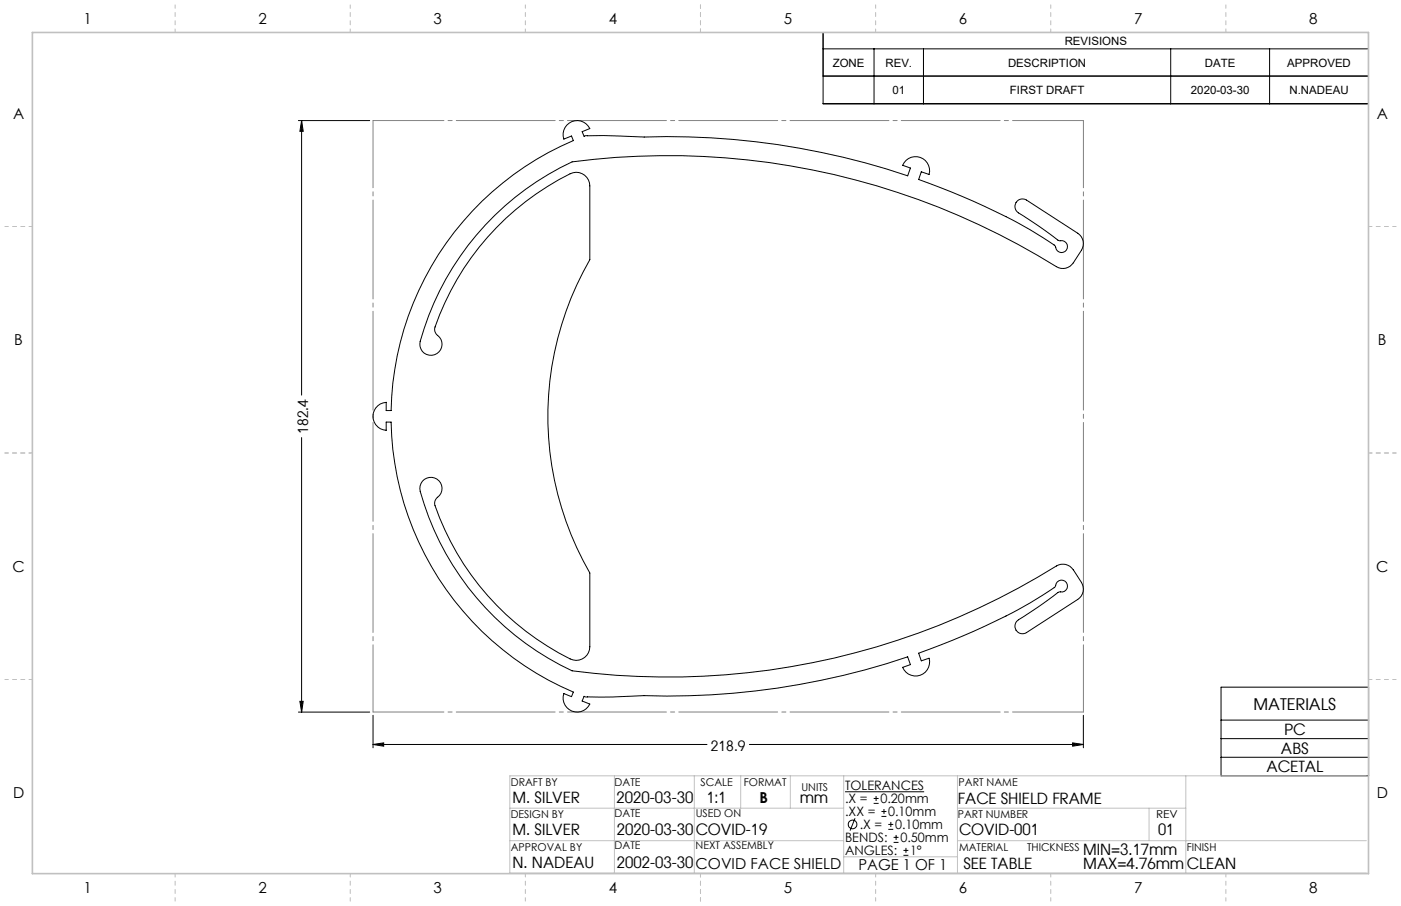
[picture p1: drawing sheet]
<svg xmlns="http://www.w3.org/2000/svg" width="432mm" height="279mm" viewBox="0 0 432 279" stroke-linecap="round" stroke-linejoin="round" font-family="sans-serif">
<g fill="none" stroke="#000" stroke-width=".31">
<path d="M253.7 15.1h168.1M253.7 10h168.1v22h-168.1zM269.4 15.1v16.9M284.6 15.1v16.9M360.8 15.1v16.9M391.3 15.1v16.9M92 37.2h21.9M93 37.2l.5 3.3h-1.1zM93 37.2v84.6M421.8 23.5h-168.1M148.6 62.1a92.5 92.5 0 0 1 28.1-18.7l-.6-1.5-2.3 1a4.3 4.3 0 0 1 2.5-5.4 4.3 4.3 0 0 1 5.5 2.2l-2.4 .9 .6 1.5 .6-.3h5.3l12.6 .5 6.9-.2a230.8 230.8 0 0 1 74.4 12.1l.8-2.4-2.4-.8a4.3 4.3 0 0 1 5.4-2.5 4.3 4.3 0 0 1 2.7 5.3l-2.3-.8-.9 2.4a179.4 179.4 0 0 1 41.9 20.2l.3 .4a1.9 1.9 0 0 0 2.1 1.9 1.9 1.9 0 0 0 1.6-2.4 1.9 1.9 0 0 0-2.6-1.3l-6.3-4.5-6.2-4a2.33 2.33 0 0 1-.7-3.3 2.33 2.33 0 0 1 3.2-.7l16.3 10.7a3.8 3.8 0 0 1 .6 4.8l-3 4.4a3.7 3.7 0 0 1-4.7 .6 226.1 226.1 0 0 0-149.3-32.3 86.2 86.2 0 0 0-46.9 56.2 3.4 3.4 0 0 0 5.1 3 3.4 3.4 0 0 0 .1-5.9l-.5-.9-.1-1.1a82.6 82.6 0 0 1 42.6-47.9 4.2 4.2 0 0 1 5.2 4v22.8l-2.1 3.8a96.6 96.6 0 0 0 2.1 92.8l-.1 23.7a4.2 4.2 0 0 1-6 2.8 82.7 82.7 0 0 1-41.8-48l.5-1.3a3.6 3.6 0 0 0 1.8-3.4 3.6 3.6 0 0 0-2.3-3.1 3.4 3.4 0 0 0-4.4 4.1 86.8 86.8 0 0 0 46.8 55.4 226.7 226.7 0 0 0 149.9-32.7 3.8 3.8 0 0 1 4.6 1.5l2.8 4.6a3.7 3.7 0 0 1-1.4 4.6l-16.2 10.4a2.34 2.34 0 0 1-2.9-1.1 2.34 2.34 0 0 1 .8-3.1l6.2-4 6.3-4.5a1.85 1.85 0 0 0 2.4-1 1.85 1.85 0 0 0-.8-2.4 1.85 1.85 0 0 0-2.5 .7l-.2 .9a124.3 124.3 0 0 1-25.2 13.9l-6.7 2.8-10.3 3.9 .9 2.4 2.3-.8 .2 .9a4.3 4.3 0 0 1-3.3 4.5 4.3 4.3 0 0 1-5-2.6l2.4-.8-.8-2.4a230.1 230.1 0 0 1-81.3 11.9l-9.8 .4h-8.1l-.6-.2-.6 1.5 2.4 .9-.5 .8a4.3 4.3 0 0 1-5.5 1.2 4.3 4.3 0 0 1-2-5.2l2.3 .9 .6-1.4a92.4 92.4 0 0 1-56.2-83.2h-1.5v2.5a4.3 4.3 0 0 1-4-4.3 4.3 4.3 0 0 1 4-4.3v2.5h1.5a92.6 92.6 0 0 1 28.1-64.5zM93 134.9v84.7"/>
<path d="M92 219.6h21.9M92.4 216.3h1.1l-.5 3.3zM376.3 211.9h45.5v27.4h-45.5zM115 229.6l3.3-.5v1zM115 220.6v10M115 229.6h102.9M231 229.6h102.9M330.6 229.1l3.3 .5-3.3 .5zM333.9 220.6v10M376.3 222.1h45.5M376.3 227.8h45.5M376.3 233.5h45.5"/>
<path d="M260.5 244.2h24.3M263.5 252.3l-1.5 3.9M269.3 247.8h1.5M269.3 246.2h1.5M270 245.5v1.5M271.7 251.8h1.5M271.7 250.3h1.5M272.5 249.5v1.5M273.8 255.8h1.5M273.8 254.2h1.5M274.6 253.5v1.5M275.4 259.8h1.5"/>
<path d="M275.4 258.2h1.5M276.2 257.5v1.5M278.4 263.8h1.6M278.4 262.3h1.6M279.2 261.5v1.5"/>
<circle cx="262.8" cy="254.2" r="1.33"/>
</g>
<g fill="none" stroke="#c0c0c0" stroke-width=".31">
<path d="M189.4 239.3v29.9M214 239.3v29.9M228.3 239.3v9.9M243.6 239.3v9.9M260 239.3v29.9M295.1 239.3v29.9M365.5 239.3v29.9M421.1 239.3h-264v29.9h264M157.1 259.3h102.9M157.1 249.2h102.9M295.1 259.3h126M295.1 249.2h70.4"/>
<path d="M354.2 249.2v10.1M260 264.2h35.1"/>
</g>
<path d="M10 10h411.8v259.4h-411.8z" fill="none" stroke="#c0c0c0" stroke-width=".5"/>
<g fill="none" stroke="#c0c0c0" stroke-width=".31" stroke-dasharray="6.3 1.3 1.3 1.3 1.3 1.3" stroke-dashoffset="5.3">
<path d="M54 10v-8.5M107.9 10v-8.5M161.9 10v-8.5M215.9 10v-8.5M215.9 1.5v8.5M269.9 10v-8.5M323.8 10v-8.5M377.8 10v-8.5M10 69.8h-8.5M421.8 69.8h8.5M1.5 139.7h8.5M10 139.7h-8.5"/>
<path d="M421.8 139.7h8.5M430.3 139.7h-8.5M10 209.5h-8.5M421.8 209.5h8.5M54 269.4v8.5M107.9 269.4v8.5M161.9 269.4v8.5M215.9 269.4v8.5M215.9 277.9v-8.5M269.9 269.4v8.5M323.8 269.4v8.5M377.8 269.4v8.5"/>
</g>
<path d="M115 37.2v182.4M333.9 37.2v182.4" fill="none" stroke="#808080" stroke-width=".31" stroke-dasharray="30.5 1.3 1.3 1.3" stroke-dashoffset="9.8"/>
<path d="M333.9 37.2h-218.9M333.9 219.6h-218.9" fill="none" stroke="#808080" stroke-width=".31" stroke-dasharray="30.5 1.3 1.3 1.3" stroke-dashoffset="8.6"/>
<g fill="#000">
<path d="M93 37.2l.5 3.3h-1.1zM92.4 216.3h1.1l-.5 3.3z"/>
<path d="M330.6 229.1l3.3 .5-3.3 .5zM115 229.6l3.3-.5v1z"/>
</g>
<text font-size="4.9" x="386.3" y="218.8">MATERIALS</text>
<g font-size="4.7">
<text x="25.7" y="7.4">1</text>
<text x="79.7" y="7.4">2</text>
<text x="133.6" y="7.4">3</text>
<text x="187.6" y="7.4">4</text>
<text x="241.6" y="7.4">5</text>
<text x="295.6" y="7.4">6</text>
<text x="349.5" y="7.4">7</text>
<text x="403.5" y="7.4">8</text>
<text x="4" y="36.6">A</text>
<text x="424.3" y="36.6">A</text>
<text x="4.4" y="106.4">B</text>
<text x="424.7" y="106.4">B</text>
<text x="3.9" y="176.3">C</text>
<text x="424.1" y="176.3">C</text>
<text x="395.8" y="226.7">PC</text>
<text x="394.8" y="232.4">ABS</text>
<text x="390.3" y="238.1">ACETAL</text>
<text x="4" y="246.1">D</text>
<text x="158" y="247.7">M. SILVER</text>
<text x="190" y="247.7">2020-03-30</text>
<text x="217.8" y="247.7">1:1</text>
<text x="234.1" y="247.7">B</text>
<text x="246.5" y="247.7">mm</text>
<text x="295.2" y="247.9">FACE SHIELD FRAME</text>
<text x="424.3" y="246.1">D</text>
<text x="158" y="257.6">M. SILVER</text>
<text x="190.1" y="257.6">2020-03-30</text>
<text x="214.4" y="257.6">COVID-19</text>
<text x="295.6" y="257.6">COVID-001</text>
<text x="356.9" y="257.6">01</text>
<text x="333.8" y="263.6">MIN=3.17mm</text>
<text x="158" y="267.8">N. NADEAU</text>
<text x="190.1" y="267.8">2002-03-30</text>
<text x="214.4" y="267.9">COVID FACE SHIELD</text>
<text x="264.6" y="268.2">PAGE 1 OF 1</text>
<text x="296.9" y="268.1">SEE TABLE</text>
<text x="333.8" y="268.1">MAX=4.76mm</text>
<text x="365.8" y="268.1">CLEAN</text>
<text x="25.7" y="275.3">1</text>
<text x="79.7" y="275.3">2</text>
<text x="133.6" y="275.3">3</text>
<text x="187.6" y="275.3">4</text>
<text x="241.6" y="275.3">5</text>
<text x="295.6" y="275.3">6</text>
<text x="349.5" y="275.3">7</text>
<text x="403.5" y="275.3">8</text>
</g>
<g font-size="4.3">
<text x="94.9" y="133.7" transform="rotate(-90 94.9 133.7)">182.4</text>
<text x="219.1" y="231.5">218.9</text>
</g>
<g font-size="4">
<text x="260.5" y="243.7">TOLERANCES</text>
<text x="260.5" y="247.7">.X =</text>
<text x="260.5" y="251.7">.XX =</text>
<text x="271.3" y="247.7">0.20mm</text>
<text x="273.7" y="251.7">0.10mm</text>
<text x="265" y="255.7">.X =</text>
<text x="275.9" y="255.7">0.10mm</text>
<text x="260.5" y="259.7">BENDS:</text>
<text x="260.5" y="263.7">ANGLES:</text>
<text x="277.5" y="259.7">0.50mm</text>
<text x="280.5" y="263.7">1°</text>
</g>
<g font-size="3.5">
<text x="328.2" y="13.8">REVISIONS</text>
<text x="256.7" y="20.6">ZONE</text>
<text x="272.9" y="20.6">REV.</text>
<text x="310.7" y="20.6">DESCRIPTION</text>
<text x="371.4" y="20.6">DATE</text>
<text x="396.8" y="20.6">APPROVED</text>
<text x="275.1" y="29">01</text>
<text x="311.3" y="29">FIRST DRAFT</text>
<text x="367.1" y="29">2020-03-30</text>
<text x="397.4" y="29">N.NADEAU</text>
</g>
<g font-size="3.3">
<text x="157.4" y="242.3">DRAFT BY</text>
<text x="189.4" y="242.3">DATE</text>
<text x="215.9" y="242.3">SCALE</text>
<text x="229.2" y="242.3">FORMAT</text>
<text x="247" y="244">UNITS</text>
<text x="295.4" y="242.3">PART NAME</text>
<text x="157.4" y="252.2">DESIGN BY</text>
<text x="189.4" y="252">DATE</text>
<text x="214.4" y="252">USED ON</text>
<text x="295.2" y="252.2">PART NUMBER</text>
<text x="356.3" y="252.2">REV</text>
<text x="157.4" y="262.4">APPROVAL BY</text>
<text x="189.4" y="261.9">DATE</text>
<text x="214.4" y="261.9">NEXT ASSEMBLY</text>
<text x="295.6" y="262.4">MATERIAL</text>
<text x="316.5" y="262.4">THICKNESS</text>
<text x="365.8" y="262.4">FINISH</text>
</g>
</svg>
